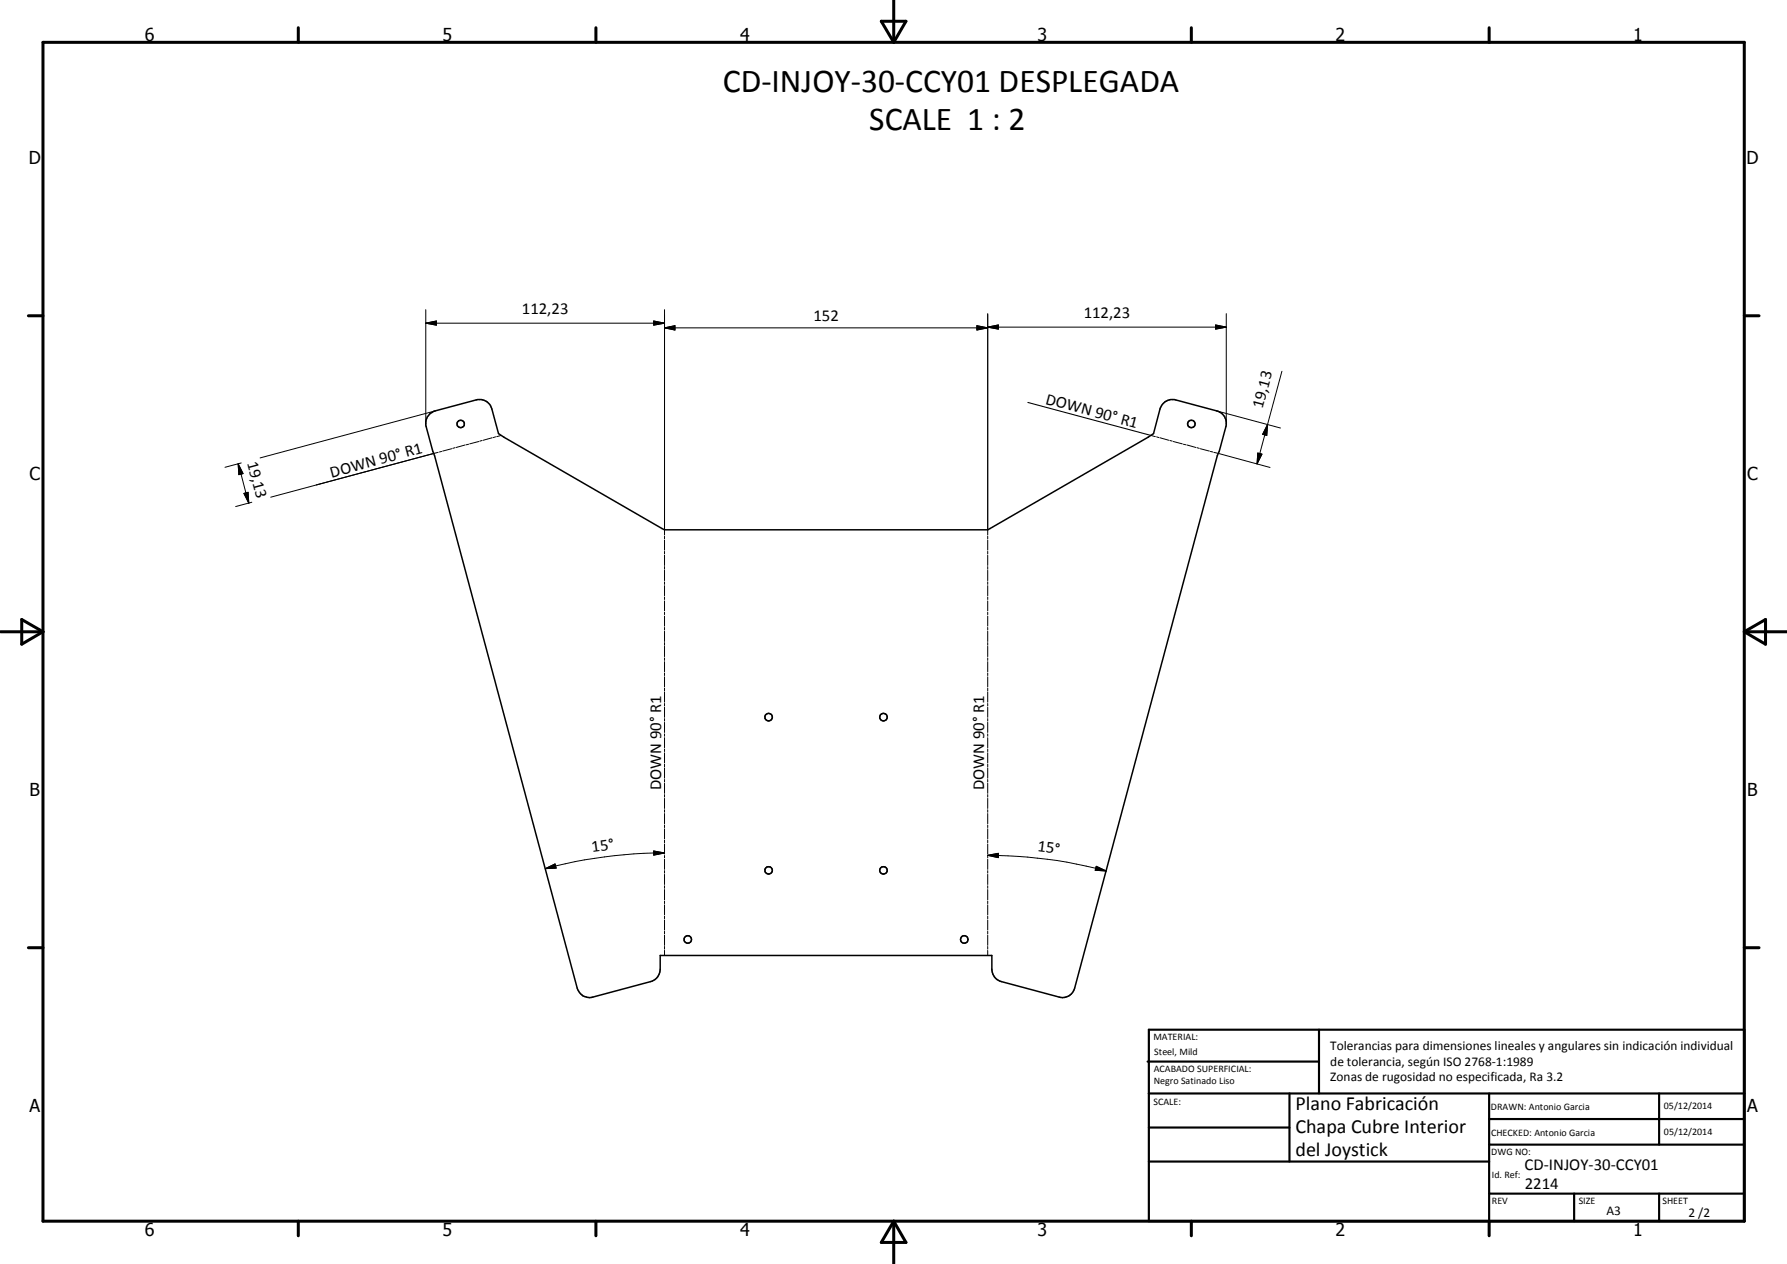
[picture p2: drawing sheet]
<svg xmlns="http://www.w3.org/2000/svg" width="420mm" height="297mm" viewBox="0 0 420 297" stroke-linecap="round" stroke-linejoin="round" font-family="sans-serif">
<g fill="none" stroke="#000" stroke-width=".35">
<path d="M101 97.3l1.3-.7 9.7-2.6a3 3 0 0 1 3.6 2.1l1.6 5.8 39 22.6h76l39-22.6 1.5-5.8a3 3 0 0 1 3.7-2.1l9.7 2.6a3 3 0 0 1 2.1 3.6l-1.5 5.8-.5 1.1-33.5 125.1a2.95 2.95 0 0 1-3.7 2.1l-13.6-3.6a3 3 0 0 1-2.2-2.9v-3.3h-78v3.3a3 3 0 0 1-2.2 2.9l-13.6 3.6a3 3 0 0 1-3.7-2.1l-33.5-125.1-2-6.9v-1.5z"/>
<circle cx="108.3" cy="99.6" r=".86"/>
<circle cx="280.1" cy="99.7" r=".87"/>
<circle cx="180.7" cy="168.5" r=".88"/>
<circle cx="207.7" cy="168.5" r=".88"/>
<circle cx="180.7" cy="204.5" r=".86"/>
<circle cx="207.7" cy="204.5" r=".88"/>
<circle cx="161.7" cy="220.8" r=".89"/>
<circle cx="226.7" cy="220.8" r=".88"/>
</g>
<g fill="none" stroke="#000" stroke-width=".24">
<path d="M100.1 75.9l2.5-.5v1zM100.1 75.9h56.1M100.1 72.8v26.7M153.7 75.4l2.5 .5-2.5 .5zM156.2 77l2.5-.5v1.1zM156.2 72.8v52.9M156.2 77h76M229.7 76.5l2.5 .5-2.5 .6zM232.2 76.9l2.5-.5v.9zM232.2 73.7v52M232.2 76.9h56.1M285.8 76.4l2.5 .5-2.5 .4z"/>
<path d="M288.3 73.7v25.8M102.3 96.6l-41.1 11M286.1 96.6l15 4M298 99.8l-.2 2.5-.9-.2zM298 99.8l-2.4 9.2M301.4 87.2l-3.4 12.6M56 109l1.1 2.3-.9 .2zM56 109l2.5 9.2M56.7 108.8l-3.8 1M57.4 116l.9-.3 .2 2.5zM59.2 118l-3.8 1M103 106.3l-39.3 10.5"/>
<path d="M103.8 106.1l-.5 .1M106.2 105.5l-2.1 .5M107 105.2l-.5 .2M109.4 104.6l-2.1 .6M110.2 104.4l-.6 .1M112.6 103.8l-2.2 .5M113.4 103.5l-.6 .2M115.7 102.9l-2.1 .6M116.5 102.7l-.5 .1M117.8 102.3l-1 .3M270.6 102.3l1 .3M271.9 102.7l.5 .1"/>
<path d="M272.7 102.9l2.1 .6M275.1 103.5l.5 .2M275.9 103.8l2.1 .5M278.2 104.4l.6 .1M279 104.6l2.2 .6M281.4 105.2l.6 .2M282.2 105.5l2.1 .5M284.6 106.1l.5 .1M285.4 106.3l13.2 3.6M295.7 106.5l1 .2-1.1 2.3zM156.2 126v.6M156.2 126.9v2.4"/>
<path d="M156.2 129.6v.6M156.2 130.5v2.4M156.2 133.1v.7M156.2 134v2.4M156.2 136.7v.6M156.2 137.6v2.4M232.2 126v.6M232.2 126.9v2.4M232.2 129.6v.6M232.2 130.5v2.4M232.2 133.1v.7M232.2 134v2.4"/>
<path d="M232.2 136.7v.6M232.2 137.6v2.4M156.2 140.3v.6M156.2 141.2v2.4M156.2 143.9v.5M156.2 144.8v2.4M156.2 147.4v.6M156.2 148.3v2.4M156.2 151v.6M156.2 151.9v2.4M156.2 154.6v.6M156.2 155.5v2.4"/>
<path d="M156.2 158.2v.5M156.2 159v2.4M232.2 140.3v.6M232.2 141.2v2.4M232.2 143.9v.5M232.2 144.8v2.4M232.2 147.4v.6M232.2 148.3v2.4M232.2 151v.6M232.2 151.9v2.4M232.2 154.6v.6M232.2 155.5v2.4"/>
<path d="M232.2 158.2v.5M232.2 159v2.4M156.2 161.7v.6M156.2 162.6v2.4M156.2 165.3v.6M156.2 166.2v2.4M156.2 168.9v.6M156.2 169.8v2.3M156.2 172.5v.5M156.2 173.4v2.3M156.2 176v.6M156.2 176.9v2.4"/>
<path d="M156.2 179.6v.6M232.2 161.7v.6M232.2 162.6v2.4M232.2 165.3v.6M232.2 166.2v2.4M232.2 168.9v.6M232.2 169.8v2.3M232.2 172.5v.5M232.2 173.4v2.3M232.2 176v.6M232.2 176.9v2.4M232.2 179.6v.6"/>
<path d="M153.7 200l2.5 .4-2.5 .6zM156.2 180.5v2.4M156.2 183.2v.6M156.2 184.1v2.3M156.2 186.7v.6M156.2 187.6v2.4M156.2 190.3v.6M156.2 191.2v2.4M156.2 193.9v.6M156.2 194.8v2.3M156.2 197.4v.6M156.2 198.3v2.4"/>
<path d="M232.2 180.5v2.4M232.2 183.2v.6M232.2 184.1v2.3M232.2 186.7v.6M232.2 187.6v2.4M232.2 190.3v.6M232.2 191.2v2.4M232.2 193.9v.6M232.2 194.8v2.3M232.2 197.4v.6M232.2 198.3v2.4M128.2 204.1l2.3-1.1 .3 1z"/>
<path d="M156.2 201v.6M156.2 201.9v2.4M156.2 204.6v.6M156.2 205.5v2.4M156.2 208.2v.5M156.2 209v2.5M156.2 211.8v.5M156.2 212.6v2.4M156.2 215.3v.6M156.2 216.2v2.4M156.2 218.9v.6M156.2 219.8v2.4"/>
<path d="M156.2 200.4a107.3 107.3 0 0 0-28 3.7M232.2 201l2.5-.5v1zM232.2 201v.6M232.2 201.9v2.4M232.2 204.6v.6M232.2 205.5v2.4M232.2 208.2v.5M232.2 209v2.5M232.2 211.8v.5M232.2 212.6v2.4M232.2 215.3v.6M232.2 216.2v2.4"/>
<path d="M232.2 218.9v.6M232.2 219.8v2.4M232.2 201a107.8 107.8 0 0 1 27.9 3.7M257.8 203.6l2.3 1.1-2.6-.2zM156.2 222.4v.7M156.2 223.4v1.1M232.2 222.4v.7M232.2 223.4v1.1"/>
</g>
<g fill="none" stroke="#000" stroke-width=".71">
<path d="M10.1 9.9h400v277.1h-400zM70.1 6.5v3.4M140.1 6.5v3.4M207.2 5h5.8l-2.9 4.9zM210.1 0v9.9M280.1 6.5v3.4M350.1 6.5v3.4M6.7 74.2h3.4M410.1 74.2h3.5M.1 148.5h10M5.1 145.6l5 2.9-5 2.9zM410.1 148.5h10"/>
<path d="M410.1 148.5l5-2.9v5.8zM6.7 222.7h3.4M410.1 222.7h3.5M70.1 287v3.4M140.1 287v3.4M210.1 287v10M210.1 287l2.9 5h-5.8zM280.1 287v3.4M350.1 287v3.4"/>
</g>
<g fill="none" stroke="#000" stroke-width=".51">
<path d="M269.8 249.5h40.3M270.1 242h140v45h-140zM270.1 257h140M303.2 257v16M310.1 242v15M350.1 257v30M390.1 257v12M270.1 265h33.1M270.1 273h80M350.1 269h60M350.1 263h60M350.1 280.5h60"/>
<path d="M370.1 280.5v6.5M390.1 280.5v6.5"/>
</g>
<path d="M241.7 94.6l28.9 7.7M102 106.6l-27.6 7.4" fill="none" stroke="#000" stroke-width=".25"/>
<g fill="#000">
<path d="M100.1 75.9l2.5-.5v1zM153.7 75.4l2.5 .5-2.5 .5zM156.2 77l2.5-.5v1.1zM229.7 76.5l2.5 .5-2.5 .6zM232.2 76.9l2.5-.5v.9zM285.8 76.4l2.5 .5-2.5 .4zM56 109l1.1 2.3-.9 .2zM57.4 116l.9-.3 .2 2.5zM295.7 106.5l1 .2-1.1 2.3zM298 99.8l-.2 2.5-.9-.2zM128.2 204.1l2.3-1.1 .3 1zM153.7 200l2.5 .4-2.5 .6z"/>
<path d="M232.2 201l2.5-.5v1zM257.8 203.6l2.3 1.1-2.6-.2z"/>
</g>
<g font-size="7.9">
<text x="170" y="21.5">CD-INJOY-30-CCY01 DESPLEGADA</text>
<text x="204.4" y="30.5">SCALE 1 : 2</text>
</g>
<g font-size="4.7">
<text x="304.6" y="260.8">Plano Fabricación</text>
<text x="304.6" y="266.2">Chapa Cubre Interior</text>
<text x="304.6" y="271.6">del Joystick</text>
</g>
<g font-size="4.2">
<text x="34" y="9.6">6</text>
<text x="104" y="9.6">5</text>
<text x="174" y="9.6">4</text>
<text x="244" y="9.6">3</text>
<text x="314" y="9.6">2</text>
<text x="384" y="9.6">1</text>
<text x="6.8" y="38.7">D</text>
<text x="410.6" y="38.7">D</text>
<text x="7" y="112.9">C</text>
<text x="410.8" y="112.9">C</text>
<text x="7" y="187.1">B</text>
<text x="410.8" y="187.1">B</text>
<text x="7" y="261.4">A</text>
<text x="410.8" y="261.4">A</text>
<text x="34" y="290.4">6</text>
<text x="104" y="290.4">5</text>
<text x="174" y="290.4">4</text>
<text x="244" y="290.4">3</text>
<text x="314" y="290.4">2</text>
<text x="384" y="290.4">1</text>
</g>
<g font-size="3.9">
<text x="122.7" y="73.9">112,23</text>
<text x="191.3" y="75.5">152</text>
<text x="254.8" y="74.8">112,23</text>
<text x="245.7" y="94.8" transform="rotate(15 245.7 94.8)">DOWN 90° R1</text>
<text x="296.9" y="96.1" transform="rotate(-75 296.9 96.1)">19,13</text>
<text x="58.1" y="108.8" transform="rotate(75 58.1 108.8)">19,13</text>
<text x="78" y="112.2" transform="rotate(-15 78 112.2)">DOWN 90° R1</text>
<text x="155.4" y="185.7" transform="rotate(-90 155.4 185.7)">DOWN 90° R1</text>
<text x="231.4" y="185.7" transform="rotate(-90 231.4 185.7)">DOWN 90° R1</text>
<text x="139.3" y="200.2" transform="rotate(-7 139.3 200.2)">15°</text>
<text x="243.8" y="200" transform="rotate(7 243.8 200)">15°</text>
<text x="358.5" y="275">CD-INJOY-30-CCY01</text>
<text x="358.5" y="279.4">2214</text>
</g>
<g font-size="3.1">
<text x="312.7" y="246.8">Tolerancias para dimensiones lineales y angulares sin indicación individual</text>
<text x="312.7" y="250.4">de tolerancia, según ISO 2768-1:1989</text>
<text x="312.7" y="254">Zonas de rugosidad no especificada, Ra 3.2</text>
<text x="377.7" y="285.6">A3</text>
<text x="397" y="285.9">2 /2</text>
</g>
<g font-size="2.4">
<text x="271.2" y="244.4">MATERIAL:</text>
<text x="271.3" y="252">ACABADO SUPERFICIAL:</text>
<text x="271.4" y="247.9">Steel, Mild</text>
<text x="271.3" y="254.6">Negro Satinado Liso</text>
<text x="271.2" y="259.7">SCALE:</text>
<text x="350.6" y="260.9">DRAWN: Antonio Garcia</text>
<text x="391.2" y="260.6">05/12/2014</text>
<text x="350.6" y="267">CHECKED: Antonio Garcia</text>
<text x="391.2" y="266.7">05/12/2014</text>
<text x="350.6" y="271.4">DWG NO:</text>
<text x="350.8" y="276.9">Id. Ref:</text>
<text x="350.8" y="282.8">REV</text>
<text x="371.2" y="282.9">SIZE</text>
<text x="390.9" y="282.9">SHEET</text>
</g>
</svg>
